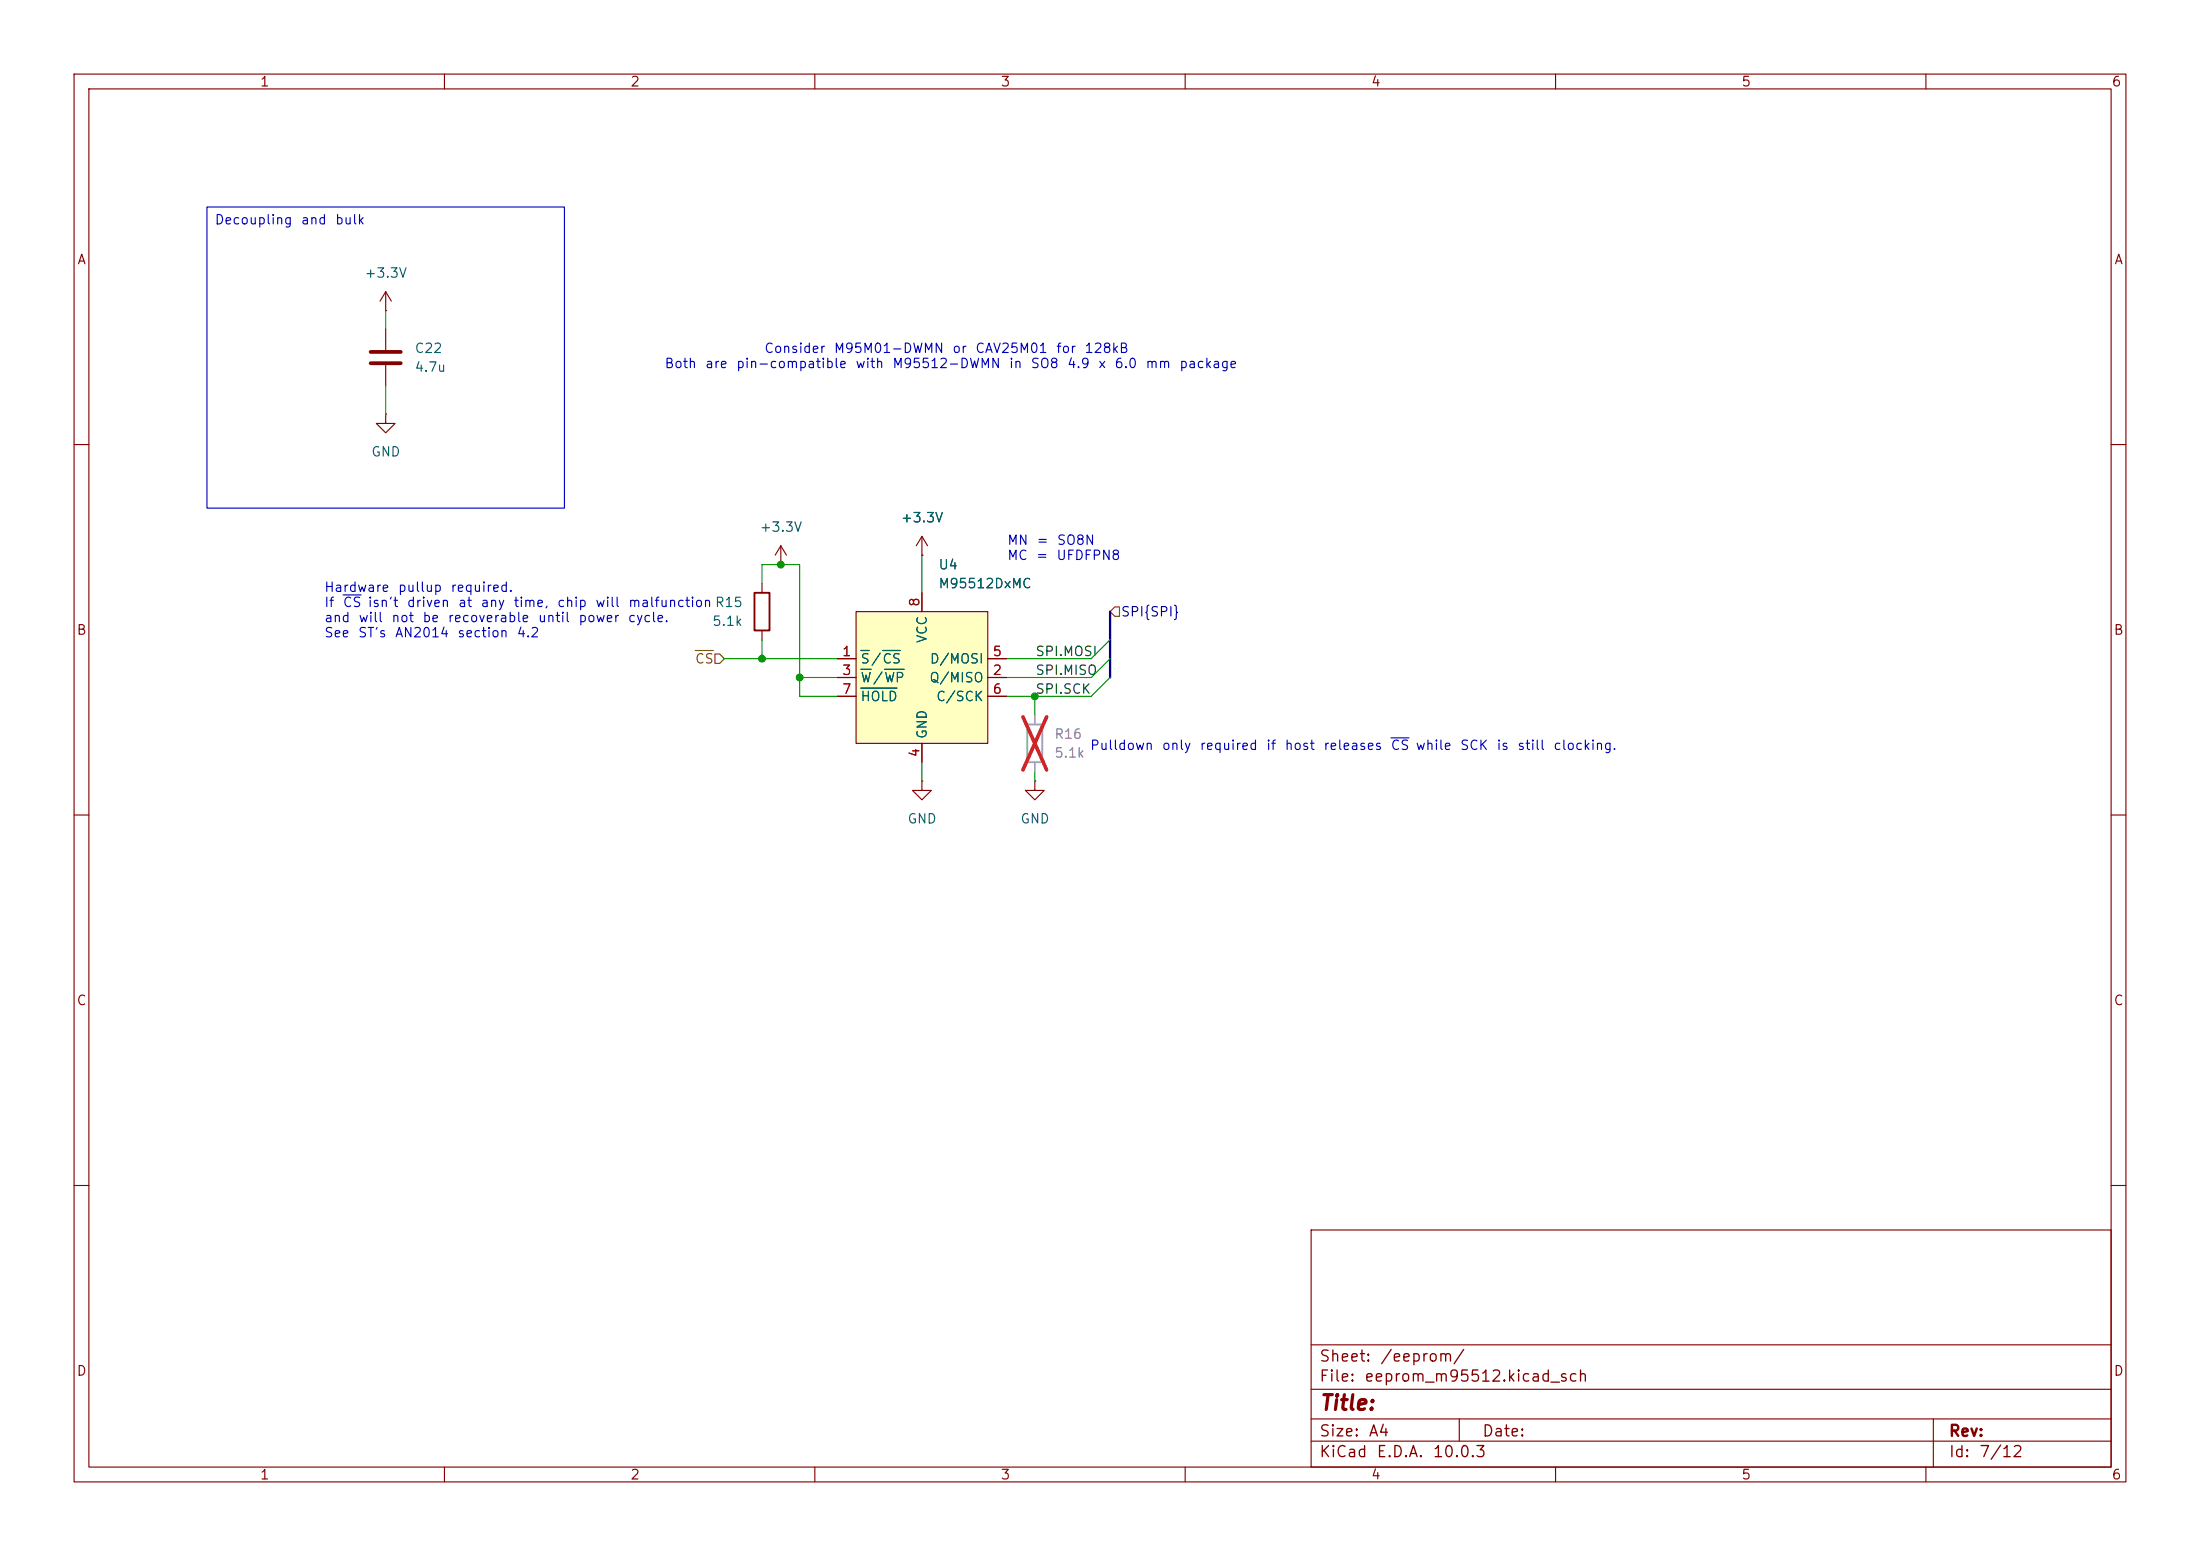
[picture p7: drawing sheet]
<svg xmlns="http://www.w3.org/2000/svg" width="297mm" height="210mm" viewBox="0 0 297 210" stroke-linecap="round" stroke-linejoin="round" font-family="sans-serif">
<g fill="none" stroke="#840000" stroke-width=".15">
<path d="M10 10h277v190h-277zM12 12h273v186h-273zM60 10v2M110 10v2M160 10v2M210 10v2M260 10v2M52.1 39.4l-.8 1.2M52.1 39.4l.7 1.2M52.1 39.4v2.5M52.1 41.9h.1M52.1 55.9v1.3h1.2l-1.2 1.2-1.3-1.2h1.3"/>
<path d="M52.1 55.9h.1M52.1 44.5v2.7M52.1 49.3v2.8M10 60h2M285 60h2M10 110h2M124.5 105.4v1.3h1.2l-1.2 1.3-1.3-1.3h1.3M124.5 105.4h.1M139.7 105.4v1.3h1.3l-1.3 1.3-1.3-1.3h1.3M139.7 105.4h.1M285 110h2M10 160h2"/>
<path d="M177 166h108v32h-108zM285 160h2M60 198v2M110 198v2M160 198v2M177 194.5h108M177 191.5h108M177 187.5h108M177 181.5h108M197 191.5v3M210 198v2M260 198v2"/>
<path d="M261 191.5v6.5"/>
</g>
<path d="M138.7 97.8h2v5.1h-2z" fill="none" stroke="#a1a1a1" stroke-width=".25"/>
<path d="M139.7 96.5v1.3M139.7 102.9v1.2" fill="none" stroke="#a1a1a1" stroke-width=".15"/>
<path d="M138.1 96.7l3.2 7.2M141.3 96.7l-3.2 7.2" fill="none" stroke="#e12e31" stroke-width=".46"/>
<path d="M50 47.5h4.1M50 49h4.1" fill="none" stroke="#840000" stroke-width=".51"/>
<path d="M115.6 82.6h17.7v17.7h-17.7z" fill="#ffffc2"/>
<g fill="none" stroke="#840000" stroke-width=".15">
<path d="M102.9 78.7v1.3M105.4 76.2h.1M105.4 73.7l-.8 1.2M105.4 73.7l.8 1.2M105.4 73.7v2.5M124.5 74.9h.1M124.5 72.4v2.5M124.5 72.4l-.8 1.3M124.5 72.4l.7 1.3M102.9 85.1v1.3M113 88.9h2.6M113 91.4h2.6"/>
<path d="M113 94h2.6M115.6 82.6h17.7v17.7h-17.7zM124.5 80v2.6M133.3 88.9h2.6M133.3 91.4h2.6M133.3 94h2.6M124.5 100.3v2.6"/>
</g>
<path d="M116.2 87.8h1.2M116.2 90.3h1.4M116.2 92.9h4.9M119.2 87.8h2.4M119.4 90.3h2.7" fill="none" stroke="#006464" stroke-width=".15"/>
<path d="M101.9 80h2v5.1h-2z" fill="none" stroke="#840000" stroke-width=".25"/>
<path d="M93.9 87.8h2.4M96.5 88.3h.7l.6 .6-.6 .6h-.7zM150.5 81.9h.6v1.3h-.6l-.6-.6z" fill="none" stroke="#725600" stroke-width=".15"/>
<path d="M149.9 82.6v8.8" fill="none" stroke="#000084" stroke-width=".3"/>
<g fill="none" stroke="#009600" stroke-width=".15">
<path d="M52.1 41.9v2.6M52.1 52.1v3.8M102.9 78.7v-2.5h5v17.8h5.1M124.5 74.9v5.1M97.8 88.9h15.2M102.9 86.4v2.5M107.9 91.4h5.1M139.7 94v2.5M149.9 88.9l-2.6 2.5h-11.4M149.9 86.4l-2.6 2.5h-11.4M149.9 91.4l-2.6 2.6h-11.4M124.5 102.9v2.5"/>
<path d="M139.7 104.1v1.3"/>
</g>
<path d="M27.9 27.9h48.3v40.7h-48.3zM46.3 80.3h2.4M187.8 99.6h2.4" fill="none" stroke="#0000c2" stroke-width=".15"/>
<path d="M139.7 96.5v1.3M139.7 102.9v1.2" fill="none" stroke="#a1a1a1" stroke-width=".15"/>
<path d="M138.1 96.7l3.2 7.2M141.3 96.7l-3.2 7.2" fill="none" stroke="#e12e31" stroke-width=".46"/>
<g fill="#009600" stroke="#009600" stroke-width=".14">
<circle cx="102.9" cy="88.9" r=".46"/>
<circle cx="105.4" cy="76.2" r=".46"/>
<circle cx="107.9" cy="91.4" r=".46"/>
<circle cx="139.7" cy="94" r=".46"/>
</g>
<text font-size="2" fill="#840000" x="178" y="190.8">Title:</text>
<g font-size="1.5" fill="#840000">
<text x="178" y="184.2">Sheet:</text>
<text x="186.2" y="184.2">/eeprom/</text>
<text x="178" y="186.9">File:</text>
<text x="184.1" y="186.9">eeprom_m95512.kicad_sch</text>
<text x="178" y="197.1">KiCad</text>
<text x="178" y="194.3">Size:</text>
<text x="184.7" y="194.3">A4</text>
<text x="185.7" y="197.1">E.D.A.</text>
<text x="193.3" y="197.1">10.0.3</text>
<text x="200" y="194.3">Date:</text>
<text x="263" y="194.3">Rev:</text>
<text x="263" y="197.1">Id:</text>
<text x="267.1" y="197.1">7/12</text>
</g>
<g font-size="1.3" fill="#840000">
<text x="35" y="12">1</text>
<text x="85" y="12">2</text>
<text x="135" y="12">3</text>
<text x="185" y="12">4</text>
<text x="235" y="12">5</text>
<text x="285" y="12">6</text>
<text x="10.3" y="36">A</text>
<text x="285.3" y="36">A</text>
<text x="10.3" y="86">B</text>
<text x="285.3" y="86">B</text>
<text x="10.3" y="136">C</text>
<text x="285.3" y="136">C</text>
<text x="10.3" y="186">D</text>
<text x="285.3" y="186">D</text>
<text x="35" y="200">1</text>
<text x="85" y="200">2</text>
<text x="135" y="200">3</text>
<text x="185" y="200">4</text>
<text x="235" y="200">5</text>
<text x="285" y="200">6</text>
</g>
<g font-size="1.3" fill="#0000c2">
<text x="28.9" y="30.6">Decoupling</text>
<text x="40.5" y="30.6">and</text>
<text x="45.1" y="30.6">bulk</text>
<text x="103.1" y="48">Consider</text>
<text x="112.5" y="48">M95M01-DWMN</text>
<text x="128.5" y="48">or</text>
<text x="131.6" y="48">CAV25M01</text>
<text x="142.5" y="48">for</text>
<text x="146.3" y="48">128kB</text>
<text x="89.6" y="50">Both</text>
<text x="95.1" y="50">are</text>
<text x="99.3" y="50">pin-compatible</text>
<text x="115.4" y="50">with</text>
<text x="120.4" y="50">M95512-DWMN</text>
<text x="136.1" y="50">in</text>
<text x="139" y="50">SO8</text>
<text x="144" y="50">4.9</text>
<text x="148.2" y="50">x</text>
<text x="150.4" y="50">6.0</text>
<text x="154.6" y="50">mm</text>
<text x="159.1" y="50">package</text>
<text x="135.9" y="73.9">MN</text>
<text x="135.9" y="75.9">MC</text>
<text x="139.8" y="75.9">=</text>
<text x="139.8" y="73.9">=</text>
<text x="142.5" y="75.9">UFDFPN8</text>
<text x="142.6" y="73.9">SO8N</text>
<text x="43.7" y="80.2">Hardware</text>
<text x="43.7" y="82.2">If</text>
<text x="46.2" y="82.2">CS isn't</text>
<text x="53.6" y="80.2">pullup</text>
<text x="54.8" y="82.2">driven</text>
<text x="60.7" y="80.2">required.</text>
<text x="61.7" y="82.2">at</text>
<text x="64.8" y="82.2">any</text>
<text x="69.2" y="82.2">time,</text>
<text x="75.1" y="82.2">chip</text>
<text x="80.3" y="82.2">will</text>
<text x="84.7" y="82.2">malfunction R15</text>
<text x="43.7" y="84.3">and</text>
<text x="43.7" y="86.3">See</text>
<text x="48.2" y="86.3">ST's</text>
<text x="48.3" y="84.3">will</text>
<text x="52.7" y="84.3">not</text>
<text x="53.2" y="86.3">AN2014</text>
<text x="56.9" y="84.3">be</text>
<text x="60.3" y="84.3">recoverable</text>
<text x="61.7" y="86.3">section</text>
<text x="69.7" y="86.3">4.2</text>
<text x="72.5" y="84.3">until</text>
<text x="78" y="84.3">power</text>
<text x="84.7" y="84.3">cycle.</text>
<text x="147.1" y="101.5">Pulldown</text>
<text x="156.8" y="101.5">only</text>
<text x="161.9" y="101.5">required</text>
<text x="170.8" y="101.5">if</text>
<text x="173.3" y="101.5">host</text>
<text x="178.6" y="101.5">releases</text>
<text x="187.7" y="101.5">CS while</text>
<text x="197" y="101.5">SCK</text>
<text x="201.9" y="101.5">is</text>
<text x="204.7" y="101.5">still</text>
<text x="209.6" y="101.5">clocking.</text>
</g>
<g font-size="1.3" fill="#006464">
<text x="49.1" y="37.8">+3.3V</text>
<text x="55.9" y="48">C22</text>
<text x="55.9" y="50.5">4.7u</text>
<text x="50" y="61.9">GND</text>
<text x="121.5" y="70.8">+3.3V</text>
<text x="102.5" y="72.1">+3.3V</text>
<text x="126.6" y="77.2">U4</text>
<text x="126.6" y="79.7">M95512DxMC</text>
<text x="96.1" y="84.8">5.1k</text>
<text x="116.1" y="89.9">S/CS</text>
<text x="125.4" y="86.9" transform="rotate(-90 125.4 86.9)">VCC</text>
<text x="125.4" y="89.9">D/MOSI</text>
<text x="116.1" y="92.4">W/WP</text>
<text x="116.1" y="95">HOLD</text>
<text x="125.4" y="92.4">Q/MISO</text>
<text x="126.3" y="95">C/SCK</text>
<text x="125.4" y="99.8" transform="rotate(-90 125.4 99.8)">GND</text>
<text x="122.4" y="111.5">GND</text>
<text x="137.7" y="111.5">GND</text>
</g>
<g font-size="1.3" fill="#a90000">
<text x="124.4" y="82" transform="rotate(-90 124.4 82)">8</text>
<text x="113.6" y="88.9">1</text>
<text x="133.9" y="88.9">5</text>
<text x="113.6" y="91.4">3</text>
<text x="113.6" y="94">7</text>
<text x="133.9" y="91.4">2</text>
<text x="133.9" y="94">6</text>
<text x="124.4" y="102.3" transform="rotate(-90 124.4 102.3)">4</text>
</g>
<text font-size="1.3" fill="#000084" x="151.2" y="83.5">SPI{SPI}</text>
<text font-size="1.3" fill="#725600" x="93.7" y="89.9">CS</text>
<g font-size="1.3" fill="#0f0f0f">
<text x="139.7" y="88.9">SPI.MOSI</text>
<text x="139.7" y="91.4">SPI.MISO</text>
<text x="139.7" y="93.9">SPI.SCK</text>
</g>
<g font-size="1.3" fill="#989898">
<text x="142.2" y="100">R16</text>
<text x="142.2" y="102.6">5.1k</text>
</g>
</svg>
